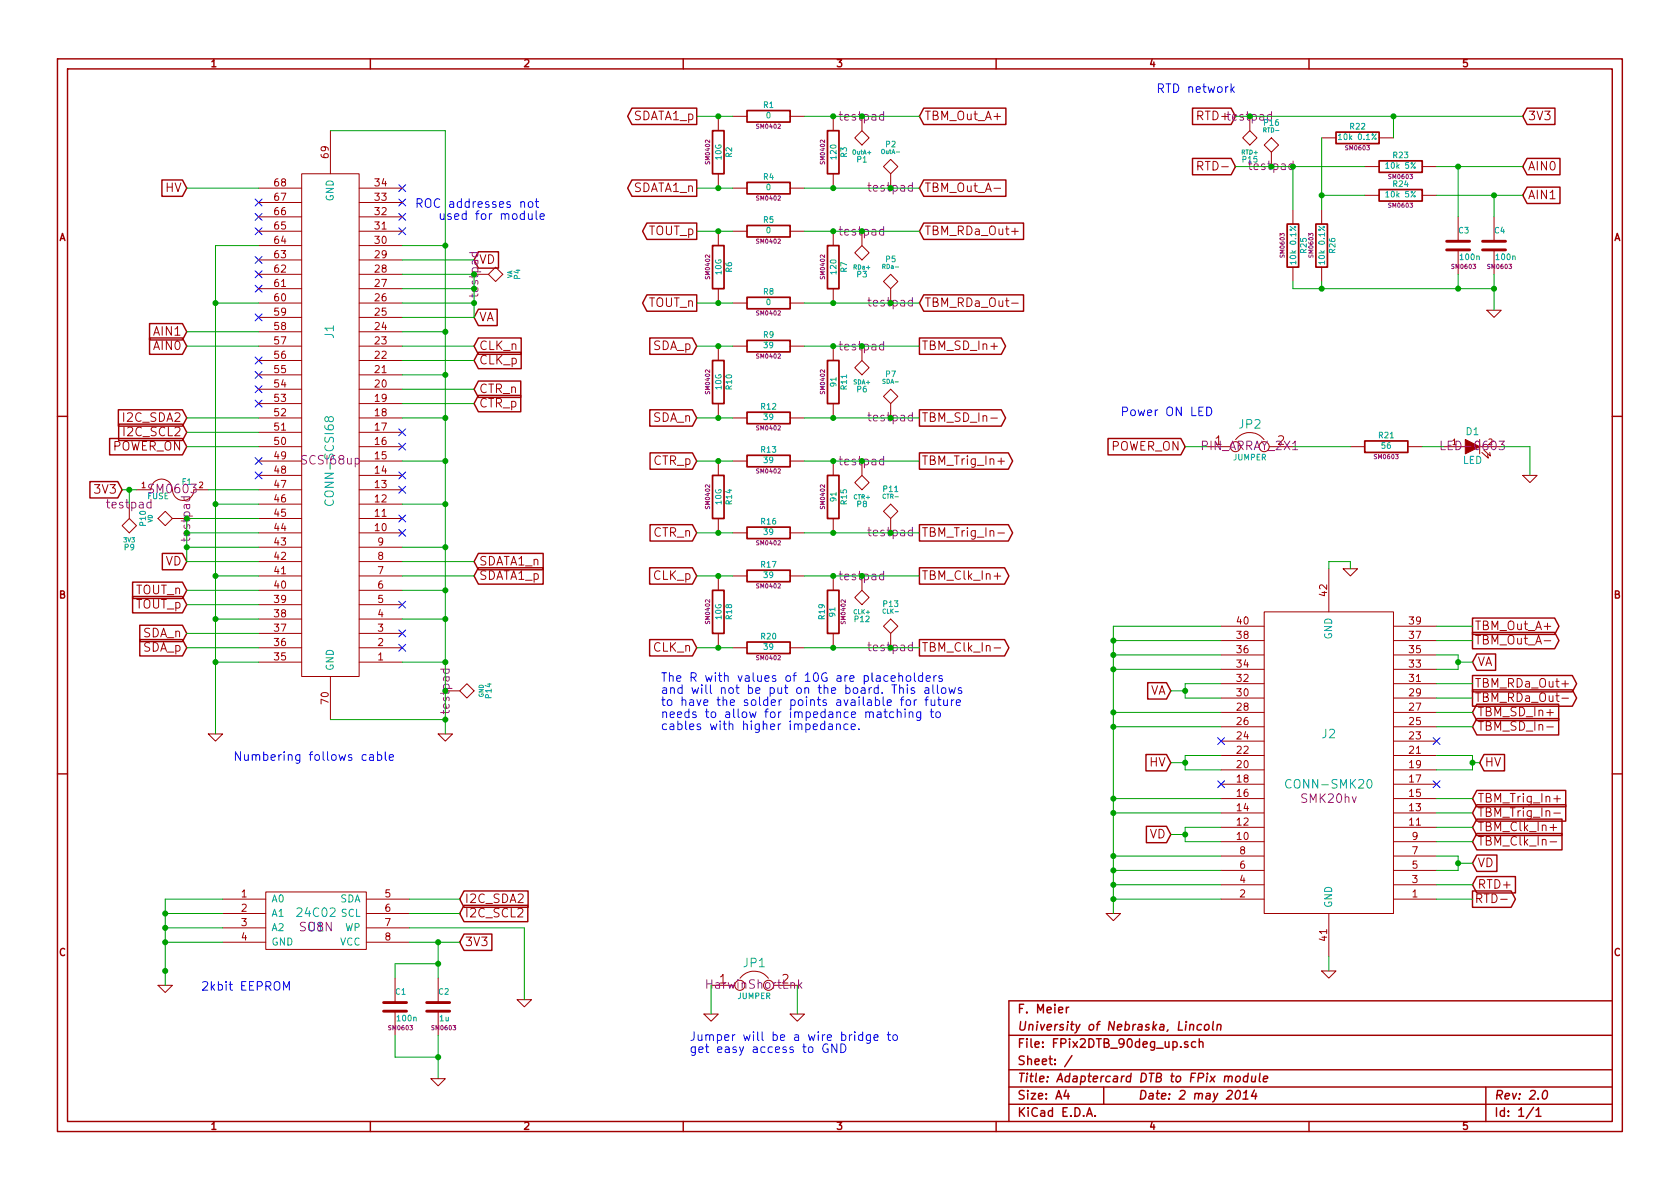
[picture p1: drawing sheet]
EESchema Schematic File Version 2
LIBS:power
LIBS:device
LIBS:transistors
LIBS:conn
LIBS:linear
LIBS:regul
LIBS:74xx
LIBS:cmos4000
LIBS:adc-dac
LIBS:memory
LIBS:xilinx
LIBS:special
LIBS:microcontrollers
LIBS:dsp
LIBS:microchip
LIBS:analog_switches
LIBS:motorola
LIBS:texas
LIBS:intel
LIBS:audio
LIBS:interface
LIBS:digital-audio
LIBS:philips
LIBS:display
LIBS:cypress
LIBS:siliconi
LIBS:opto
LIBS:atmel
LIBS:contrib
LIBS:valves
LIBS:conn-scsi68
LIBS:FPix2DTB_90deg_up-cache
EELAYER 27 0
EELAYER END
$Descr A4 11693 8268
encoding utf-8
Sheet 1 1
Title "Adaptercard DTB to FPix module"
Date "2 may 2014"
Rev "2.0"
Comp "University of Nebraska, Lincoln"
Comment1 "F. Meier"
Comment2 ""
Comment3 ""
Comment4 ""
$EndDescr
$Comp
L R R1
U 1 1
P 5350 800
F 0 "R1" V 5430 800 40  0000 C CNN
F 1 "0" V 5357 801 40  0000 C CNN
F 2 "SM0402" V 5280 800 30  0000 C CNN
F 3 "" H 5350 800 30  0000 C CNN
	1    5350 800 
	0    -1   -1   0   
$EndComp
$Comp
L R R4
U 1 1
P 5350 1300
F 0 "R4" V 5430 1300 40  0000 C CNN
F 1 "0" V 5357 1301 40  0000 C CNN
F 2 "SM0402" V 5280 1300 30  0000 C CNN
F 3 "" H 5350 1300 30  0000 C CNN
	1    5350 1300
	0    -1   -1   0   
$EndComp
$Comp
L CONN-SMK20 J2
U 1 1
P 9250 5300
F 0 "J2" H 9250 5100 60  0000 C CNN
F 1 "CONN-SMK20" H 9250 5450 60  0000 C CNN
F 2 "SMK20hv" H 9250 5550 60  0000 C CNN
F 3 "" H 9300 5550 60  0000 C CNN
	1    9250 5300
	-1   0    0    1   
$EndComp
$Comp
L R R3
U 1 1
P 5800 1050
F 0 "R3" V 5880 1050 40  0000 C CNN
F 1 "120" V 5807 1051 40  0000 C CNN
F 2 "SM0402" V 5730 1050 30  0000 C CNN
F 3 "" H 5800 1050 30  0000 C CNN
	1    5800 1050
	1    0    0    -1  
$EndComp
$Comp
L GND #PWR01
U 1 1
P 13700 -6750
F 0 "#PWR01" H 13700 -6750 30  0001 C CNN
F 1 "GND" H 13700 -6820 30  0001 C CNN
F 2 "" H 13700 -6750 60  0000 C CNN
F 3 "" H 13700 -6750 60  0000 C CNN
	1    13700 -6750
	1    0    0    -1  
$EndComp
$Comp
L GND #PWR02
U 1 1
P 3100 5100
F 0 "#PWR02" H 3100 5100 30  0001 C CNN
F 1 "GND" H 3100 5030 30  0001 C CNN
F 2 "" H 3100 5100 60  0000 C CNN
F 3 "" H 3100 5100 60  0000 C CNN
	1    3100 5100
	1    0    0    -1  
$EndComp
Text GLabel 10250 4350 2    60   Output ~ 0
TBM_Out_A+
Text GLabel 10250 4600 2    60   Input ~ 0
VA
Text GLabel 8150 5800 0    60   Input ~ 0
VD
$Comp
L GND #PWR03
U 1 1
P 7750 6350
F 0 "#PWR03" H 7750 6350 30  0001 C CNN
F 1 "GND" H 7750 6280 30  0001 C CNN
F 2 "" H 7750 6350 60  0000 C CNN
F 3 "" H 7750 6350 60  0000 C CNN
	1    7750 6350
	1    0    0    -1  
$EndComp
Text GLabel 10300 5300 2    60   Input ~ 0
HV
Text GLabel 8150 5300 0    60   Input ~ 0
HV
Text GLabel 10250 6150 2    60   Input ~ 0
RTD+
Text GLabel 10250 6250 2    60   Output ~ 0
RTD-
Text GLabel 10250 4450 2    60   Output ~ 0
TBM_Out_A-
Text GLabel 10250 4750 2    60   Output ~ 0
TBM_RDa_Out+
Text GLabel 10250 4850 2    60   Output ~ 0
TBM_RDa_Out-
Text GLabel 10250 4950 2    60   Input ~ 0
TBM_SD_In+
Text GLabel 10250 5050 2    60   Input ~ 0
TBM_SD_In-
Text GLabel 10250 5550 2    60   Input ~ 0
TBM_Trig_In+
Text GLabel 10250 5650 2    60   Input ~ 0
TBM_Trig_In-
Text GLabel 10250 5750 2    60   Input ~ 0
TBM_Clk_In+
Text GLabel 10250 5850 2    60   Input ~ 0
TBM_Clk_In-
NoConn ~ 8500 5150
NoConn ~ 8500 5450
NoConn ~ 10000 5150
NoConn ~ 10000 5450
Text GLabel 6400 800  2    60   Input ~ 0
TBM_Out_A+
Text GLabel 6400 1300 2    60   Input ~ 0
TBM_Out_A-
$Comp
L R R5
U 1 1
P 5350 1600
F 0 "R5" V 5430 1600 40  0000 C CNN
F 1 "0" V 5357 1601 40  0000 C CNN
F 2 "SM0402" V 5280 1600 30  0000 C CNN
F 3 "" H 5350 1600 30  0000 C CNN
	1    5350 1600
	0    -1   -1   0   
$EndComp
$Comp
L R R7
U 1 1
P 5800 1850
F 0 "R7" V 5880 1850 40  0000 C CNN
F 1 "120" V 5807 1851 40  0000 C CNN
F 2 "SM0402" V 5730 1850 30  0000 C CNN
F 3 "" H 5800 1850 30  0000 C CNN
	1    5800 1850
	1    0    0    -1  
$EndComp
$Comp
L R R8
U 1 1
P 5350 2100
F 0 "R8" V 5430 2100 40  0000 C CNN
F 1 "0" V 5357 2101 40  0000 C CNN
F 2 "SM0402" V 5280 2100 30  0000 C CNN
F 3 "" H 5350 2100 30  0000 C CNN
	1    5350 2100
	0    -1   -1   0   
$EndComp
$Comp
L R R9
U 1 1
P 5350 2400
F 0 "R9" V 5430 2400 40  0000 C CNN
F 1 "39" V 5357 2401 40  0000 C CNN
F 2 "SM0402" V 5280 2400 30  0000 C CNN
F 3 "" H 5350 2400 30  0000 C CNN
	1    5350 2400
	0    -1   -1   0   
$EndComp
$Comp
L R R11
U 1 1
P 5800 2650
F 0 "R11" V 5880 2650 40  0000 C CNN
F 1 "91" V 5807 2651 40  0000 C CNN
F 2 "SM0402" V 5730 2650 30  0000 C CNN
F 3 "" H 5800 2650 30  0000 C CNN
	1    5800 2650
	1    0    0    -1  
$EndComp
$Comp
L R R12
U 1 1
P 5350 2900
F 0 "R12" V 5430 2900 40  0000 C CNN
F 1 "39" V 5357 2901 40  0000 C CNN
F 2 "SM0402" V 5280 2900 30  0000 C CNN
F 3 "" H 5350 2900 30  0000 C CNN
	1    5350 2900
	0    -1   -1   0   
$EndComp
$Comp
L R R13
U 1 1
P 5350 3200
F 0 "R13" V 5430 3200 40  0000 C CNN
F 1 "39" V 5357 3201 40  0000 C CNN
F 2 "SM0402" V 5280 3200 30  0000 C CNN
F 3 "" H 5350 3200 30  0000 C CNN
	1    5350 3200
	0    -1   -1   0   
$EndComp
$Comp
L R R15
U 1 1
P 5800 3450
F 0 "R15" V 5880 3450 40  0000 C CNN
F 1 "91" V 5807 3451 40  0000 C CNN
F 2 "SM0402" V 5730 3450 30  0000 C CNN
F 3 "" H 5800 3450 30  0000 C CNN
	1    5800 3450
	1    0    0    -1  
$EndComp
$Comp
L R R16
U 1 1
P 5350 3700
F 0 "R16" V 5430 3700 40  0000 C CNN
F 1 "39" V 5357 3701 40  0000 C CNN
F 2 "SM0402" V 5280 3700 30  0000 C CNN
F 3 "" H 5350 3700 30  0000 C CNN
	1    5350 3700
	0    -1   -1   0   
$EndComp
$Comp
L R R17
U 1 1
P 5350 4000
F 0 "R17" V 5430 4000 40  0000 C CNN
F 1 "39" V 5357 4001 40  0000 C CNN
F 2 "SM0402" V 5280 4000 30  0000 C CNN
F 3 "" H 5350 4000 30  0000 C CNN
	1    5350 4000
	0    -1   -1   0   
$EndComp
$Comp
L R R19
U 1 1
P 5800 4250
F 0 "R19" V 5880 4250 40  0000 C CNN
F 1 "91" V 5807 4251 40  0000 C CNN
F 2 "SM0402" V 5730 4250 30  0000 C CNN
F 3 "" H 5800 4250 30  0000 C CNN
	1    5800 4250
	-1   0    0    1   
$EndComp
$Comp
L R R20
U 1 1
P 5350 4500
F 0 "R20" V 5430 4500 40  0000 C CNN
F 1 "39" V 5357 4501 40  0000 C CNN
F 2 "SM0402" V 5280 4500 30  0000 C CNN
F 3 "" H 5350 4500 30  0000 C CNN
	1    5350 4500
	0    -1   -1   0   
$EndComp
Text GLabel 6400 1600 2    60   Input ~ 0
TBM_RDa_Out+
Text GLabel 6400 2100 2    60   Input ~ 0
TBM_RDa_Out-
Text GLabel 6400 2400 2    60   Output ~ 0
TBM_SD_In+
Text GLabel 6400 2900 2    60   Output ~ 0
TBM_SD_In-
Text GLabel 6400 3200 2    60   Output ~ 0
TBM_Trig_In+
Text GLabel 6400 3700 2    60   Output ~ 0
TBM_Trig_In-
Text GLabel 6400 4000 2    60   Output ~ 0
TBM_Clk_In+
Text GLabel 6400 4500 2    60   Output ~ 0
TBM_Clk_In-
$Comp
L R R23
U 1 1
P 9750 1150
F 0 "R23" V 9830 1150 40  0000 C CNN
F 1 "10k 5%" V 9757 1151 40  0000 C CNN
F 2 "SM0603" V 9680 1150 30  0000 C CNN
F 3 "" H 9750 1150 30  0000 C CNN
	1    9750 1150
	0    -1   -1   0   
$EndComp
$Comp
L R R24
U 1 1
P 9750 1350
F 0 "R24" V 9830 1350 40  0000 C CNN
F 1 "10k 5%" V 9757 1351 40  0000 C CNN
F 2 "SM0603" V 9680 1350 30  0000 C CNN
F 3 "" H 9750 1350 30  0000 C CNN
	1    9750 1350
	0    -1   -1   0   
$EndComp
$Comp
L R R26
U 1 1
P 9200 1700
F 0 "R26" V 9280 1700 40  0000 C CNN
F 1 "10k 0.1%" V 9207 1701 40  0000 C CNN
F 2 "SM0603" V 9130 1700 30  0000 C CNN
F 3 "" H 9200 1700 30  0000 C CNN
	1    9200 1700
	1    0    0    -1  
$EndComp
$Comp
L R R25
U 1 1
P 9000 1700
F 0 "R25" V 9080 1700 40  0000 C CNN
F 1 "10k 0.1%" V 9007 1701 40  0000 C CNN
F 2 "SM0603" V 8930 1700 30  0000 C CNN
F 3 "" H 9000 1700 30  0000 C CNN
	1    9000 1700
	1    0    0    -1  
$EndComp
$Comp
L R R22
U 1 1
P 9450 950
F 0 "R22" V 9530 950 40  0000 C CNN
F 1 "10k 0.1%" V 9457 951 40  0000 C CNN
F 2 "SM0603" V 9380 950 30  0000 C CNN
F 3 "" H 9450 950 30  0000 C CNN
	1    9450 950 
	0    -1   -1   0   
$EndComp
$Comp
L C C3
U 1 1
P 10150 1700
F 0 "C3" H 10150 1800 40  0000 L CNN
F 1 "100n" H 10156 1615 40  0000 L CNN
F 2 "SM0603" H 10188 1550 30  0000 C CNN
F 3 "" H 10150 1700 60  0000 C CNN
	1    10150 1700
	1    0    0    -1  
$EndComp
$Comp
L C C4
U 1 1
P 10400 1700
F 0 "C4" H 10400 1800 40  0000 L CNN
F 1 "100n" H 10406 1615 40  0000 L CNN
F 2 "SM0603" H 10438 1550 30  0000 C CNN
F 3 "" H 10400 1700 60  0000 C CNN
	1    10400 1700
	1    0    0    -1  
$EndComp
Text GLabel 10600 1350 2    60   Input ~ 0
AIN1
Text GLabel 10600 1150 2    60   Input ~ 0
AIN0
Text GLabel 8600 1150 0    60   Input ~ 0
RTD-
Text GLabel 8600 800  0    60   Input ~ 0
RTD+
Text Notes 2750 5300 2    60   ~ 0
Numbering follows cable
Text GLabel 3300 4000 2    60   Input ~ 0
SDATA1_p
Text GLabel 3300 3900 2    60   Input ~ 0
SDATA1_n
Text GLabel 3300 2800 2    60   Input ~ 0
CTR_p
Text GLabel 3300 2700 2    60   Input ~ 0
CTR_n
Text GLabel 3300 2500 2    60   Input ~ 0
CLK_p
Text GLabel 3300 2400 2    60   Input ~ 0
CLK_n
Text GLabel 3300 2200 2    60   Input ~ 0
VA
Text GLabel 3300 1800 2    60   Input ~ 0
VD
NoConn ~ 2800 1600
NoConn ~ 2800 1500
NoConn ~ 2800 1400
NoConn ~ 2800 1300
Text Notes 3800 1450 2    60   ~ 0
ROC addresses not \nused for module
Text GLabel 1300 4500 0    60   Input ~ 0
SDA_p
Text GLabel 1300 4400 0    60   Input ~ 0
SDA_n
Text GLabel 1300 4200 0    60   Input ~ 0
TOUT_p
Text GLabel 1300 4100 0    60   Input ~ 0
TOUT_n
Text GLabel 1300 3900 0    60   Input ~ 0
VD
NoConn ~ 1800 1400
NoConn ~ 1800 1500
NoConn ~ 1800 1600
NoConn ~ 1800 1800
NoConn ~ 1800 1900
NoConn ~ 1800 2000
Text GLabel 1300 1300 0    60   Input ~ 0
HV
Text GLabel 1300 2400 0    60   Input ~ 0
AIN0
Text GLabel 1300 2300 0    60   Input ~ 0
AIN1
NoConn ~ 1800 2800
NoConn ~ 1800 2700
NoConn ~ 1800 2600
NoConn ~ 1800 2500
Text GLabel 1300 2900 0    60   Input ~ 0
I2C_SDA2
Text GLabel 1300 3000 0    60   Input ~ 0
I2C_SCL2
$Comp
L CONN-SCSI68 J1
U 1 1
P 2300 2950
F 0 "J1" V 2300 3600 60  0000 C CNN
F 1 "CONN-SCSI68" V 2300 2700 60  0000 C CNN
F 2 "SCSI68up" H 2300 2700 60  0000 C CNN
F 3 "" H 2300 2700 60  0000 C CNN
	1    2300 2950
	1    0    0    -1  
$EndComp
Text GLabel 4850 4000 0    60   Input ~ 0
CLK_p
Text GLabel 4850 4500 0    60   Input ~ 0
CLK_n
Text GLabel 4850 3700 0    60   Input ~ 0
CTR_n
Text GLabel 4850 3200 0    60   Input ~ 0
CTR_p
Text GLabel 4850 800  0    60   Output ~ 0
SDATA1_p
Text GLabel 4850 1300 0    60   Output ~ 0
SDATA1_n
Text GLabel 4850 2900 0    60   Input ~ 0
SDA_n
Text GLabel 4850 2400 0    60   Input ~ 0
SDA_p
Text GLabel 4850 1600 0    60   Output ~ 0
TOUT_p
Text GLabel 4850 2100 0    60   Output ~ 0
TOUT_n
$Comp
L 24C02 U1
U 1 1
P 2200 6400
F 0 "U1" H 2200 6350 60  0000 C CNN
F 1 "24C02" H 2200 6450 60  0000 C CNN
F 2 "SO8N" H 2200 6350 60  0000 C CNN
F 3 "" H 2200 6350 60  0000 C CNN
	1    2200 6400
	1    0    0    -1  
$EndComp
$Comp
L GND #PWR04
U 1 1
P 1150 6850
F 0 "#PWR04" H 1150 6850 30  0001 C CNN
F 1 "GND" H 1150 6780 30  0001 C CNN
F 2 "" H 1150 6850 60  0000 C CNN
F 3 "" H 1150 6850 60  0000 C CNN
	1    1150 6850
	1    0    0    -1  
$EndComp
Text GLabel 3200 6350 2    60   Input ~ 0
I2C_SCL2
Text GLabel 3200 6250 2    60   Input ~ 0
I2C_SDA2
NoConn ~ 1800 3200
NoConn ~ 1800 3300
NoConn ~ 2800 4200
NoConn ~ 2800 3600
NoConn ~ 2800 3700
NoConn ~ 1800 2200
Text GLabel 850  3400 0    60   Input ~ 0
3V3
Text GLabel 3200 6550 2    60   Input ~ 0
3V3
Text GLabel 10600 800  2    60   Input ~ 0
3V3
NoConn ~ 2800 4400
NoConn ~ 2800 4500
$Comp
L GND #PWR05
U 1 1
P 1500 5100
F 0 "#PWR05" H 1500 5100 30  0001 C CNN
F 1 "GND" H 1500 5030 30  0001 C CNN
F 2 "" H 1500 5100 60  0000 C CNN
F 3 "" H 1500 5100 60  0000 C CNN
	1    1500 5100
	1    0    0    -1  
$EndComp
$Comp
L GND #PWR06
U 1 1
P 10400 2150
F 0 "#PWR06" H 10400 2150 30  0001 C CNN
F 1 "GND" H 10400 2080 30  0001 C CNN
F 2 "" H 10400 2150 60  0000 C CNN
F 3 "" H 10400 2150 60  0000 C CNN
	1    10400 2150
	1    0    0    -1  
$EndComp
$Comp
L C C1
U 1 1
P 2750 7000
F 0 "C1" H 2750 7100 40  0000 L CNN
F 1 "100n" H 2756 6915 40  0000 L CNN
F 2 "SM0603" H 2788 6850 30  0000 C CNN
F 3 "" H 2750 7000 60  0000 C CNN
	1    2750 7000
	1    0    0    -1  
$EndComp
$Comp
L C C2
U 1 1
P 3050 7000
F 0 "C2" H 3050 7100 40  0000 L CNN
F 1 "1u" H 3056 6915 40  0000 L CNN
F 2 "SM0603" H 3088 6850 30  0000 C CNN
F 3 "" H 3050 7000 60  0000 C CNN
	1    3050 7000
	1    0    0    -1  
$EndComp
$Comp
L JUMPER JP1
U 1 1
P 5250 6850
F 0 "JP1" H 5250 7000 60  0000 C CNN
F 1 "JUMPER" H 5250 6770 40  0000 C CNN
F 2 "HarwinShortLnk" H 5250 6850 60  0000 C CNN
F 3 "" H 5250 6850 60  0000 C CNN
	1    5250 6850
	1    0    0    -1  
$EndComp
$Comp
L GND #PWR07
U 1 1
P 4950 7050
F 0 "#PWR07" H 4950 7050 30  0001 C CNN
F 1 "GND" H 4950 6980 30  0001 C CNN
F 2 "" H 4950 7050 60  0000 C CNN
F 3 "" H 4950 7050 60  0000 C CNN
	1    4950 7050
	1    0    0    -1  
$EndComp
$Comp
L GND #PWR08
U 1 1
P 5550 7050
F 0 "#PWR08" H 5550 7050 30  0001 C CNN
F 1 "GND" H 5550 6980 30  0001 C CNN
F 2 "" H 5550 7050 60  0000 C CNN
F 3 "" H 5550 7050 60  0000 C CNN
	1    5550 7050
	1    0    0    -1  
$EndComp
$Comp
L TST P1
U 1 1
P 6000 800
F 0 "P1" H 6000 1100 40  0000 C CNN
F 1 "OutA+" H 6000 1050 30  0000 C CNN
F 2 "testpad" H 6000 800 60  0000 C CNN
F 3 "" H 6000 800 60  0000 C CNN
	1    6000 800 
	-1   0    0    1   
$EndComp
$Comp
L TST P2
U 1 1
P 6200 1300
F 0 "P2" H 6200 1600 40  0000 C CNN
F 1 "OutA-" H 6200 1550 30  0000 C CNN
F 2 "testpad" H 6200 1300 60  0000 C CNN
F 3 "" H 6200 1300 60  0000 C CNN
	1    6200 1300
	1    0    0    -1  
$EndComp
$Comp
L TST P3
U 1 1
P 6000 1600
F 0 "P3" H 6000 1900 40  0000 C CNN
F 1 "RDa+" H 6000 1850 30  0000 C CNN
F 2 "testpad" H 6000 1600 60  0000 C CNN
F 3 "" H 6000 1600 60  0000 C CNN
	1    6000 1600
	-1   0    0    1   
$EndComp
$Comp
L TST P5
U 1 1
P 6200 2100
F 0 "P5" H 6200 2400 40  0000 C CNN
F 1 "RDa-" H 6200 2350 30  0000 C CNN
F 2 "testpad" H 6200 2100 60  0000 C CNN
F 3 "" H 6200 2100 60  0000 C CNN
	1    6200 2100
	1    0    0    -1  
$EndComp
$Comp
L TST P6
U 1 1
P 6000 2400
F 0 "P6" H 6000 2700 40  0000 C CNN
F 1 "SDA+" H 6000 2650 30  0000 C CNN
F 2 "testpad" H 6000 2400 60  0000 C CNN
F 3 "" H 6000 2400 60  0000 C CNN
	1    6000 2400
	-1   0    0    1   
$EndComp
$Comp
L TST P7
U 1 1
P 6200 2900
F 0 "P7" H 6200 3200 40  0000 C CNN
F 1 "SDA-" H 6200 3150 30  0000 C CNN
F 2 "testpad" H 6200 2900 60  0000 C CNN
F 3 "" H 6200 2900 60  0000 C CNN
	1    6200 2900
	1    0    0    -1  
$EndComp
$Comp
L TST P8
U 1 1
P 6000 3200
F 0 "P8" H 6000 3500 40  0000 C CNN
F 1 "CTR+" H 6000 3450 30  0000 C CNN
F 2 "testpad" H 6000 3200 60  0000 C CNN
F 3 "" H 6000 3200 60  0000 C CNN
	1    6000 3200
	-1   0    0    1   
$EndComp
$Comp
L TST P11
U 1 1
P 6200 3700
F 0 "P11" H 6200 4000 40  0000 C CNN
F 1 "CTR-" H 6200 3950 30  0000 C CNN
F 2 "testpad" H 6200 3700 60  0000 C CNN
F 3 "" H 6200 3700 60  0000 C CNN
	1    6200 3700
	1    0    0    -1  
$EndComp
$Comp
L TST P12
U 1 1
P 6000 4000
F 0 "P12" H 6000 4300 40  0000 C CNN
F 1 "CLK+" H 6000 4250 30  0000 C CNN
F 2 "testpad" H 6000 4000 60  0000 C CNN
F 3 "" H 6000 4000 60  0000 C CNN
	1    6000 4000
	-1   0    0    1   
$EndComp
$Comp
L TST P13
U 1 1
P 6200 4500
F 0 "P13" H 6200 4800 40  0000 C CNN
F 1 "CLK-" H 6200 4750 30  0000 C CNN
F 2 "testpad" H 6200 4500 60  0000 C CNN
F 3 "" H 6200 4500 60  0000 C CNN
	1    6200 4500
	1    0    0    -1  
$EndComp
$Comp
L TST P10
U 1 1
P 1300 3600
F 0 "P10" H 1300 3900 40  0000 C CNN
F 1 "VD" H 1300 3850 30  0000 C CNN
F 2 "testpad" H 1300 3600 60  0000 C CNN
F 3 "" H 1300 3600 60  0000 C CNN
	1    1300 3600
	0    -1   -1   0   
$EndComp
$Comp
L TST P9
U 1 1
P 900 3500
F 0 "P9" H 900 3800 40  0000 C CNN
F 1 "3V3" H 900 3750 30  0000 C CNN
F 2 "testpad" H 900 3500 60  0000 C CNN
F 3 "" H 900 3500 60  0000 C CNN
	1    900  3500
	-1   0    0    1   
$EndComp
$Comp
L TST P4
U 1 1
P 3300 1900
F 0 "P4" H 3300 2200 40  0000 C CNN
F 1 "VA" H 3300 2150 30  0000 C CNN
F 2 "testpad" H 3300 1900 60  0000 C CNN
F 3 "" H 3300 1900 60  0000 C CNN
	1    3300 1900
	0    1    1    0   
$EndComp
$Comp
L TST P15
U 1 1
P 8700 800
F 0 "P15" H 8700 1100 40  0000 C CNN
F 1 "RTD+" H 8700 1050 30  0000 C CNN
F 2 "testpad" H 8700 800 60  0000 C CNN
F 3 "" H 8700 800 60  0000 C CNN
	1    8700 800 
	-1   0    0    1   
$EndComp
$Comp
L TST P16
U 1 1
P 8850 1150
F 0 "P16" H 8850 1450 40  0000 C CNN
F 1 "RTD-" H 8850 1400 30  0000 C CNN
F 2 "testpad" H 8850 1150 60  0000 C CNN
F 3 "" H 8850 1150 60  0000 C CNN
	1    8850 1150
	1    0    0    -1  
$EndComp
$Comp
L TST P14
U 1 1
P 3100 4800
F 0 "P14" H 3100 5100 40  0000 C CNN
F 1 "GND" H 3100 5050 30  0000 C CNN
F 2 "testpad" H 3100 4800 60  0000 C CNN
F 3 "" H 3100 4800 60  0000 C CNN
	1    3100 4800
	0    1    1    0   
$EndComp
Text GLabel 8150 4800 0    60   Input ~ 0
VA
$Comp
L GND #PWR09
U 1 1
P 9250 6750
F 0 "#PWR09" H 9250 6750 30  0001 C CNN
F 1 "GND" H 9250 6680 30  0001 C CNN
F 2 "" H 9250 6750 60  0000 C CNN
F 3 "" H 9250 6750 60  0000 C CNN
	1    9250 6750
	1    0    0    -1  
$EndComp
$Comp
L GND #PWR010
U 1 1
P 9400 3950
F 0 "#PWR010" H 9400 3950 30  0001 C CNN
F 1 "GND" H 9400 3880 30  0001 C CNN
F 2 "" H 9400 3950 60  0000 C CNN
F 3 "" H 9400 3950 60  0000 C CNN
	1    9400 3950
	1    0    0    -1  
$EndComp
Text GLabel 1300 3100 0    60   Input ~ 0
POWER_ON
Text GLabel 8250 3100 0    60   Input ~ 0
POWER_ON
$Comp
L LED D1
U 1 1
P 10250 3100
F 0 "D1" H 10250 3200 50  0000 C CNN
F 1 "LED" H 10250 3000 50  0000 C CNN
F 2 "LED-0603" H 10250 3100 60  0000 C CNN
F 3 "" H 10250 3100 60  0000 C CNN
	1    10250 3100
	1    0    0    -1  
$EndComp
$Comp
L R R21
U 1 1
P 9650 3100
F 0 "R21" V 9730 3100 40  0000 C CNN
F 1 "56" V 9657 3101 40  0000 C CNN
F 2 "SM0603" V 9580 3100 30  0000 C CNN
F 3 "" H 9650 3100 30  0000 C CNN
	1    9650 3100
	0    -1   -1   0   
$EndComp
$Comp
L GND #PWR011
U 1 1
P 10650 3300
F 0 "#PWR011" H 10650 3300 30  0001 C CNN
F 1 "GND" H 10650 3230 30  0001 C CNN
F 2 "" H 10650 3300 60  0000 C CNN
F 3 "" H 10650 3300 60  0000 C CNN
	1    10650 3300
	1    0    0    -1  
$EndComp
$Comp
L JUMPER JP2
U 1 1
P 8700 3100
F 0 "JP2" H 8700 3250 60  0000 C CNN
F 1 "JUMPER" H 8700 3020 40  0000 C CNN
F 2 "PIN_ARRAY_2X1" H 8700 3100 60  0000 C CNN
F 3 "" H 8700 3100 60  0000 C CNN
	1    8700 3100
	1    0    0    -1  
$EndComp
Text GLabel 10250 6000 2    60   Input ~ 0
VD
Wire Wire Line
	5600 1300 6400 1300
Wire Wire Line
	3100 4600 2800 4600
Connection ~ 5800 800 
Connection ~ 5800 1300
Wire Wire Line
	5600 1600 6400 1600
Connection ~ 5800 1600
Wire Wire Line
	5600 2100 6400 2100
Connection ~ 5800 2100
Wire Wire Line
	5600 2400 6400 2400
Connection ~ 5800 2400
Wire Wire Line
	5600 2900 6400 2900
Connection ~ 5800 2900
Wire Wire Line
	5600 3200 6400 3200
Connection ~ 5800 3200
Connection ~ 5800 3700
Wire Wire Line
	5600 4000 6400 4000
Connection ~ 5800 4000
Wire Wire Line
	5600 4500 6400 4500
Connection ~ 5800 4500
Wire Wire Line
	10000 1150 10600 1150
Wire Wire Line
	10000 1350 10600 1350
Wire Wire Line
	10150 1500 10150 1150
Connection ~ 10150 1150
Wire Wire Line
	10400 1500 10400 1350
Connection ~ 10400 1350
Wire Wire Line
	9200 1350 9500 1350
Connection ~ 9200 1350
Wire Wire Line
	8600 1150 9500 1150
Wire Wire Line
	9000 1450 9000 1150
Connection ~ 9000 1150
Wire Wire Line
	3100 4300 2800 4300
Connection ~ 3100 4600
Wire Wire Line
	3100 4100 2800 4100
Connection ~ 3100 4300
Wire Wire Line
	3100 3800 2800 3800
Connection ~ 3100 4100
Wire Wire Line
	3100 3500 2800 3500
Connection ~ 3100 3800
Wire Wire Line
	3100 3200 2800 3200
Connection ~ 3100 3500
Wire Wire Line
	3100 2900 2800 2900
Connection ~ 3100 3200
Wire Wire Line
	3100 2600 2800 2600
Connection ~ 3100 2900
Wire Wire Line
	3100 2300 2800 2300
Connection ~ 3100 2600
Wire Wire Line
	2800 1700 3100 1700
Connection ~ 3100 2300
Wire Wire Line
	1500 4600 1800 4600
Wire Wire Line
	1500 4300 1800 4300
Connection ~ 1500 4600
Wire Wire Line
	1500 4000 1800 4000
Connection ~ 1500 4300
Wire Wire Line
	1500 3500 1800 3500
Connection ~ 1500 4000
Wire Wire Line
	1800 2100 1500 2100
Connection ~ 1500 3500
Wire Wire Line
	1800 1700 1500 1700
Connection ~ 1500 2100
Wire Wire Line
	3300 2200 2800 2200
Wire Wire Line
	3300 2100 2800 2100
Wire Wire Line
	3300 1900 3300 2200
Wire Wire Line
	2800 2000 3300 2000
Connection ~ 3300 2100
Wire Wire Line
	2800 1900 3300 1900
Connection ~ 3300 2000
Wire Wire Line
	2800 1800 3300 1800
Wire Wire Line
	2800 2400 3300 2400
Wire Wire Line
	2800 2500 3300 2500
Wire Wire Line
	2800 2700 3300 2700
Wire Wire Line
	2800 2800 3300 2800
Wire Wire Line
	2800 3900 3300 3900
Wire Wire Line
	2800 4000 3300 4000
Wire Wire Line
	1300 4500 1800 4500
Wire Wire Line
	1800 4400 1300 4400
Wire Wire Line
	1800 4200 1300 4200
Wire Wire Line
	1300 4100 1800 4100
Wire Wire Line
	1300 3900 1800 3900
Wire Wire Line
	1300 3800 1800 3800
Wire Wire Line
	1300 3600 1300 3900
Wire Wire Line
	1800 3700 1300 3700
Connection ~ 1300 3800
Wire Wire Line
	1800 3600 1300 3600
Connection ~ 1300 3700
Wire Wire Line
	1800 1300 1300 1300
Wire Wire Line
	1800 2300 1300 2300
Wire Wire Line
	1800 2400 1300 2400
Wire Wire Line
	1800 2900 1300 2900
Wire Wire Line
	1800 3000 1300 3000
Wire Wire Line
	2300 900  3100 900 
Connection ~ 3100 1700
Wire Wire Line
	3100 5000 2300 5000
Connection ~ 3100 5000
Wire Wire Line
	5100 1300 4850 1300
Wire Wire Line
	4850 1600 5100 1600
Wire Wire Line
	5100 2100 4850 2100
Wire Wire Line
	4850 2400 5100 2400
Wire Wire Line
	5100 2900 4850 2900
Wire Wire Line
	4850 3200 5100 3200
Wire Wire Line
	5100 3700 4850 3700
Wire Wire Line
	4850 4000 5100 4000
Wire Wire Line
	5100 4500 4850 4500
Wire Wire Line
	1150 6550 1550 6550
Wire Wire Line
	1150 6250 1150 6850
Wire Wire Line
	1550 6450 1150 6450
Connection ~ 1150 6550
Wire Wire Line
	1550 6350 1150 6350
Connection ~ 1150 6450
Wire Wire Line
	1550 6250 1150 6250
Connection ~ 1150 6350
Connection ~ 1150 6750
Wire Wire Line
	3100 900  3100 5100
Wire Wire Line
	8600 800  10600 800 
Wire Wire Line
	1500 1700 1500 5100
Wire Wire Line
	10150 2000 10150 1900
Wire Wire Line
	9000 2000 10400 2000
Connection ~ 10400 2000
Wire Wire Line
	9200 1950 9200 2000
Connection ~ 10150 2000
Wire Wire Line
	9000 1950 9000 2000
Connection ~ 9200 2000
Wire Wire Line
	10400 1900 10400 2150
Wire Wire Line
	4950 6850 4950 7050
Wire Wire Line
	5550 6850 5550 7050
Wire Wire Line
	9200 950  9200 1450
Connection ~ 9700 800 
Wire Wire Line
	9700 950  9700 800 
Wire Wire Line
	5600 800  6400 800 
Connection ~ 6000 800 
Wire Wire Line
	5100 800  4850 800 
Wire Wire Line
	5600 3700 6400 3700
Connection ~ 6200 1300
Connection ~ 6000 1600
Connection ~ 6200 2100
Connection ~ 6000 2400
Connection ~ 6200 2900
Connection ~ 3300 1900
Connection ~ 1300 3600
Connection ~ 6000 3200
Connection ~ 6200 3700
Connection ~ 6000 4000
Connection ~ 6200 4500
Connection ~ 8700 800 
Connection ~ 8850 1150
Wire Wire Line
	10250 5250 10250 5350
Wire Wire Line
	10250 5300 10300 5300
Connection ~ 10250 5300
Wire Wire Line
	8500 5250 8250 5250
Wire Wire Line
	8250 5250 8250 5350
Wire Wire Line
	8250 5300 8150 5300
Wire Wire Line
	8250 5350 8500 5350
Connection ~ 8250 5300
Wire Wire Line
	9250 6650 9250 6750
Wire Wire Line
	9250 3950 9250 3900
Wire Wire Line
	9250 3900 9400 3900
Wire Wire Line
	9400 3900 9400 3950
Wire Wire Line
	1800 3100 1300 3100
Wire Wire Line
	9900 3100 10050 3100
Wire Wire Line
	10650 3100 10650 3300
Wire Wire Line
	8250 3100 8400 3100
Wire Wire Line
	9000 3100 9400 3100
Wire Wire Line
	10450 3100 10650 3100
Wire Wire Line
	8500 4350 7750 4350
Wire Wire Line
	7750 4350 7750 6350
Wire Wire Line
	8500 4450 7750 4450
Connection ~ 7750 4450
Wire Wire Line
	8500 4550 7750 4550
Connection ~ 7750 4550
Wire Wire Line
	8500 4650 7750 4650
Connection ~ 7750 4650
Wire Wire Line
	8500 4950 7750 4950
Connection ~ 7750 4950
Wire Wire Line
	8500 5050 7750 5050
Connection ~ 7750 5050
Wire Wire Line
	8500 5550 7750 5550
Connection ~ 7750 5550
Wire Wire Line
	8500 5650 7750 5650
Connection ~ 7750 5650
Wire Wire Line
	8500 5950 7750 5950
Connection ~ 7750 5950
Wire Wire Line
	8500 6050 7750 6050
Connection ~ 7750 6050
Wire Wire Line
	8500 6150 7750 6150
Connection ~ 7750 6150
Wire Wire Line
	8500 6250 7750 6250
Connection ~ 7750 6250
Wire Wire Line
	8150 4800 8250 4800
Wire Wire Line
	8250 4750 8250 4850
Wire Wire Line
	8250 4750 8500 4750
Wire Wire Line
	8250 4850 8500 4850
Connection ~ 8250 4800
Wire Wire Line
	8150 5800 8250 5800
Wire Wire Line
	8250 5750 8250 5850
Wire Wire Line
	8250 5750 8500 5750
Wire Wire Line
	8250 5850 8500 5850
Connection ~ 8250 5800
Wire Wire Line
	10000 4350 10250 4350
Wire Wire Line
	10000 4450 10250 4450
Wire Wire Line
	10000 4550 10150 4550
Wire Wire Line
	10150 4550 10150 4650
Wire Wire Line
	10150 4600 10250 4600
Wire Wire Line
	10150 4650 10000 4650
Connection ~ 10150 4600
Wire Wire Line
	10000 4750 10250 4750
Wire Wire Line
	10000 4850 10250 4850
Wire Wire Line
	10000 4950 10250 4950
Wire Wire Line
	10000 5050 10250 5050
Wire Wire Line
	10000 5250 10250 5250
Wire Wire Line
	10250 5350 10000 5350
Wire Wire Line
	10000 5550 10250 5550
Wire Wire Line
	10000 5650 10250 5650
Wire Wire Line
	10000 5750 10250 5750
Wire Wire Line
	10000 5850 10250 5850
Wire Wire Line
	10000 5950 10150 5950
Wire Wire Line
	10150 5950 10150 6050
Wire Wire Line
	10150 6000 10250 6000
Wire Wire Line
	10150 6050 10000 6050
Connection ~ 10150 6000
Wire Wire Line
	10000 6150 10250 6150
Wire Wire Line
	10000 6250 10250 6250
$Comp
L R R2
U 1 1
P 5000 1050
F 0 "R2" V 5080 1050 40  0000 C CNN
F 1 "10G" V 5007 1051 40  0000 C CNN
F 2 "SM0402" V 4930 1050 30  0000 C CNN
F 3 "" H 5000 1050 30  0000 C CNN
	1    5000 1050
	1    0    0    -1  
$EndComp
$Comp
L R R6
U 1 1
P 5000 1850
F 0 "R6" V 5080 1850 40  0000 C CNN
F 1 "10G" V 5007 1851 40  0000 C CNN
F 2 "SM0402" V 4930 1850 30  0000 C CNN
F 3 "" H 5000 1850 30  0000 C CNN
	1    5000 1850
	1    0    0    -1  
$EndComp
$Comp
L R R10
U 1 1
P 5000 2650
F 0 "R10" V 5080 2650 40  0000 C CNN
F 1 "10G" V 5007 2651 40  0000 C CNN
F 2 "SM0402" V 4930 2650 30  0000 C CNN
F 3 "" H 5000 2650 30  0000 C CNN
	1    5000 2650
	1    0    0    -1  
$EndComp
$Comp
L R R14
U 1 1
P 5000 3450
F 0 "R14" V 5080 3450 40  0000 C CNN
F 1 "10G" V 5007 3451 40  0000 C CNN
F 2 "SM0402" V 4930 3450 30  0000 C CNN
F 3 "" H 5000 3450 30  0000 C CNN
	1    5000 3450
	1    0    0    -1  
$EndComp
$Comp
L R R18
U 1 1
P 5000 4250
F 0 "R18" V 5080 4250 40  0000 C CNN
F 1 "10G" V 5007 4251 40  0000 C CNN
F 2 "SM0402" V 4930 4250 30  0000 C CNN
F 3 "" H 5000 4250 30  0000 C CNN
	1    5000 4250
	1    0    0    -1  
$EndComp
Connection ~ 5000 800 
Connection ~ 5000 1300
Connection ~ 5000 1600
Connection ~ 5000 2100
Connection ~ 5000 2400
Connection ~ 5000 2900
Connection ~ 5000 3200
Connection ~ 5000 3700
Connection ~ 5000 4000
Connection ~ 5000 4500
Text Notes 4600 4750 0    60   ~ 0
The R with values of 10G are placeholders\nand will not be put on the board. This allows \nto have the solder points available for future \nneeds to allow for impedance matching to \ncables with higher impedance.
Wire Wire Line
	2850 6250 3200 6250
Wire Wire Line
	2850 6350 3200 6350
Wire Wire Line
	2850 6550 3200 6550
Wire Wire Line
	3050 6800 3050 6550
Connection ~ 3050 6550
Wire Wire Line
	2750 6800 2750 6700
Wire Wire Line
	2750 6700 3050 6700
Connection ~ 3050 6700
Wire Wire Line
	2750 7200 2750 7350
Wire Wire Line
	2750 7350 3050 7350
Wire Wire Line
	3050 7200 3050 7500
$Comp
L GND #PWR012
U 1 1
P 3050 7500
F 0 "#PWR012" H 3050 7500 30  0001 C CNN
F 1 "GND" H 3050 7430 30  0001 C CNN
F 2 "" H 3050 7500 60  0000 C CNN
F 3 "" H 3050 7500 60  0000 C CNN
	1    3050 7500
	1    0    0    -1  
$EndComp
Connection ~ 3050 7350
$Comp
L GND #PWR013
U 1 1
P 3650 6950
F 0 "#PWR013" H 3650 6950 30  0001 C CNN
F 1 "GND" H 3650 6880 30  0001 C CNN
F 2 "" H 3650 6950 60  0000 C CNN
F 3 "" H 3650 6950 60  0000 C CNN
	1    3650 6950
	1    0    0    -1  
$EndComp
Wire Wire Line
	2850 6450 3650 6450
Wire Wire Line
	3650 6450 3650 6950
Text Notes 8050 650  0    60   ~ 0
RTD network
Text Notes 7800 2900 0    60   ~ 0
Power ON LED
Text Notes 4800 7250 0    60   ~ 0
Jumper will be a wire bridge to \nget easy access to GND
Text Notes 1400 6900 0    60   ~ 0
2kbit EEPROM
NoConn ~ 2800 3000
NoConn ~ 2800 3100
NoConn ~ 2800 3300
NoConn ~ 2800 3400
Connection ~ 3100 4800
$Comp
L FUSE F1
U 1 1
P 1200 3400
F 0 "F1" H 1300 3450 40  0000 C CNN
F 1 "FUSE" H 1100 3350 40  0000 C CNN
F 2 "SM0603" H 1200 3400 60  0000 C CNN
F 3 "~" H 1200 3400 60  0000 C CNN
	1    1200 3400
	1    0    0    -1  
$EndComp
Wire Wire Line
	1450 3400 1800 3400
Wire Wire Line
	950  3400 850  3400
Wire Wire Line
	900  3500 900  3400
Connection ~ 900  3400
$EndSCHEMATC
